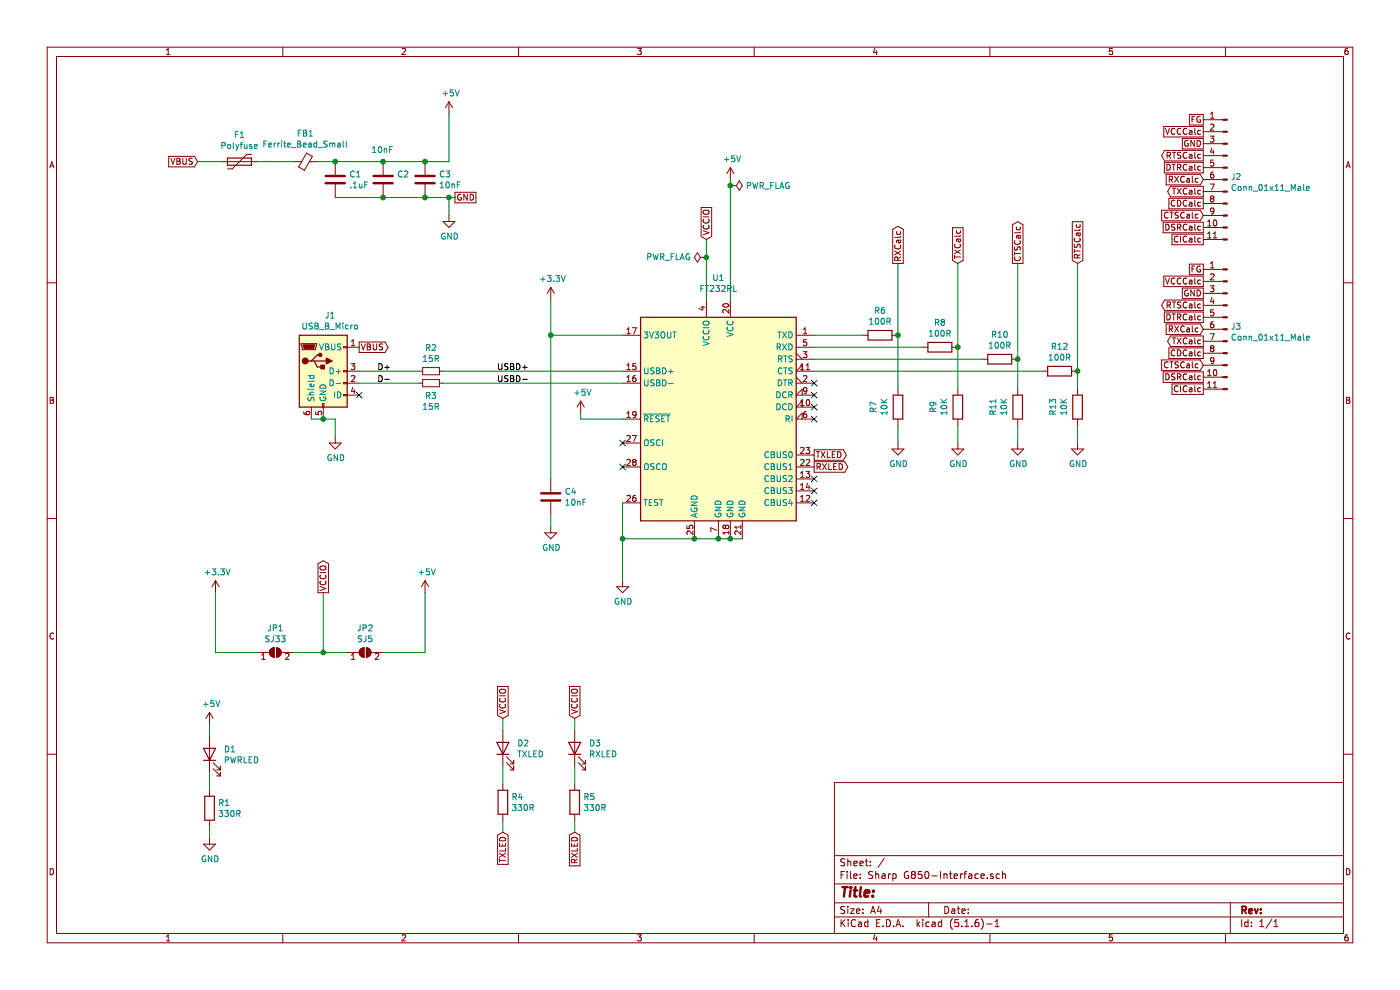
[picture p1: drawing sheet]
EESchema Schematic File Version 4
EELAYER 30 0
EELAYER END
$Descr A4 11693 8268
encoding utf-8
Sheet 1 1
Title ""
Date ""
Rev ""
Comp ""
Comment1 ""
Comment2 ""
Comment3 ""
Comment4 ""
$EndDescr
$Comp
L Interface_USB:FT232RL U1
U 1 1
P 6000 3500
F 0 "U1" H 6000 4681 50  0000 C CNN
F 1 "FT232RL" H 6000 4590 50  0000 C CNN
F 2 "Package_SO:SSOP-28_5.3x10.2mm_P0.65mm" H 7100 2600 50  0001 C CNN
F 3 "https://www.ftdichip.com/Support/Documents/DataSheets/ICs/DS_FT232R.pdf" H 6000 3500 50  0001 C CNN
	1    6000 3500
	1    0    0    -1  
$EndComp
$Comp
L Connector:USB_B_Micro J1
U 1 1
P 2700 3100
F 0 "J1" H 2757 3567 50  0000 C CNN
F 1 "USB_B_Micro" H 2757 3476 50  0000 C CNN
F 2 "Connector_USB:USB_Micro-B_Molex-105017-0001" H 2850 3050 50  0001 C CNN
F 3 "~" H 2850 3050 50  0001 C CNN
	1    2700 3100
	1    0    0    -1  
$EndComp
$Comp
L Device:Polyfuse F1
U 1 1
P 2000 1350
F 0 "F1" V 1775 1350 50  0000 C CNN
F 1 "Polyfuse" V 1866 1350 50  0000 C CNN
F 2 "Resistor_SMD:R_1210_3225Metric_Pad1.42x2.65mm_HandSolder" H 2050 1150 50  0001 L CNN
F 3 "~" H 2000 1350 50  0001 C CNN
	1    2000 1350
	0    1    1    0   
$EndComp
$Comp
L Device:C C1
U 1 1
P 2800 1500
F 0 "C1" H 2915 1546 50  0000 L CNN
F 1 ".1uF" H 2915 1455 50  0000 L CNN
F 2 "Capacitor_SMD:C_0805_2012Metric_Pad1.15x1.40mm_HandSolder" H 2838 1350 50  0001 C CNN
F 3 "~" H 2800 1500 50  0001 C CNN
	1    2800 1500
	1    0    0    -1  
$EndComp
$Comp
L Device:C C2
U 1 1
P 3200 1500
F 0 "C2" H 3315 1546 50  0000 L CNN
F 1 "10nF" H 3100 1750 50  0000 L CNN
F 2 "Capacitor_SMD:C_0805_2012Metric_Pad1.15x1.40mm_HandSolder" H 3238 1350 50  0001 C CNN
F 3 "~" H 3200 1500 50  0001 C CNN
	1    3200 1500
	1    0    0    -1  
$EndComp
$Comp
L Device:C C3
U 1 1
P 3550 1500
F 0 "C3" H 3665 1546 50  0000 L CNN
F 1 "10nF" H 3665 1455 50  0000 L CNN
F 2 "Capacitor_SMD:C_0805_2012Metric_Pad1.15x1.40mm_HandSolder" H 3588 1350 50  0001 C CNN
F 3 "~" H 3550 1500 50  0001 C CNN
	1    3550 1500
	1    0    0    -1  
$EndComp
Wire Wire Line
	2800 1350 3200 1350
Connection ~ 3200 1350
Wire Wire Line
	3200 1350 3550 1350
Wire Wire Line
	3550 1650 3200 1650
Connection ~ 3200 1650
Wire Wire Line
	3200 1650 2800 1650
Text GLabel 3000 2900 2    50   Output ~ 0
VBUS
Text GLabel 1650 1350 0    50   Input ~ 0
VBUS
Wire Wire Line
	3550 1650 3750 1650
Wire Wire Line
	3750 1650 3750 1800
Connection ~ 3550 1650
$Comp
L power:GND #PWR07
U 1 1
P 3750 1800
F 0 "#PWR07" H 3750 1550 50  0001 C CNN
F 1 "GND" H 3755 1627 50  0000 C CNN
F 2 "" H 3750 1800 50  0001 C CNN
F 3 "" H 3750 1800 50  0001 C CNN
	1    3750 1800
	1    0    0    -1  
$EndComp
Wire Wire Line
	3550 1350 3750 1350
Wire Wire Line
	3750 1350 3750 950 
Connection ~ 3550 1350
$Comp
L power:+5V #PWR06
U 1 1
P 3750 950
F 0 "#PWR06" H 3750 800 50  0001 C CNN
F 1 "+5V" H 3765 1123 50  0000 C CNN
F 2 "" H 3750 950 50  0001 C CNN
F 3 "" H 3750 950 50  0001 C CNN
	1    3750 950 
	1    0    0    -1  
$EndComp
Wire Wire Line
	2600 3500 2700 3500
Wire Wire Line
	2800 3500 2800 3650
Connection ~ 2700 3500
Wire Wire Line
	2700 3500 2800 3500
$Comp
L power:GND #PWR04
U 1 1
P 2800 3650
F 0 "#PWR04" H 2800 3400 50  0001 C CNN
F 1 "GND" H 2805 3477 50  0000 C CNN
F 2 "" H 2800 3650 50  0001 C CNN
F 3 "" H 2800 3650 50  0001 C CNN
	1    2800 3650
	1    0    0    -1  
$EndComp
Wire Wire Line
	6200 4500 6100 4500
Wire Wire Line
	5200 4500 5200 4200
Connection ~ 5800 4500
Wire Wire Line
	5800 4500 5200 4500
Connection ~ 6000 4500
Wire Wire Line
	6000 4500 5800 4500
Connection ~ 6100 4500
Wire Wire Line
	6100 4500 6000 4500
Wire Wire Line
	5200 4500 5200 4850
Connection ~ 5200 4500
$Comp
L power:GND #PWR011
U 1 1
P 5200 4850
F 0 "#PWR011" H 5200 4600 50  0001 C CNN
F 1 "GND" H 5205 4677 50  0000 C CNN
F 2 "" H 5200 4850 50  0001 C CNN
F 3 "" H 5200 4850 50  0001 C CNN
	1    5200 4850
	1    0    0    -1  
$EndComp
NoConn ~ 3000 3300
NoConn ~ 5200 3700
NoConn ~ 5200 3900
NoConn ~ 6800 3200
NoConn ~ 6800 3300
NoConn ~ 6800 3400
NoConn ~ 6800 3500
NoConn ~ 6800 4000
NoConn ~ 6800 4100
NoConn ~ 6800 4200
Wire Wire Line
	6100 2500 6100 1550
$Comp
L power:+5V #PWR012
U 1 1
P 6100 1500
F 0 "#PWR012" H 6100 1350 50  0001 C CNN
F 1 "+5V" H 6115 1673 50  0000 C CNN
F 2 "" H 6100 1500 50  0001 C CNN
F 3 "" H 6100 1500 50  0001 C CNN
	1    6100 1500
	1    0    0    -1  
$EndComp
Wire Wire Line
	5900 2500 5900 2150
Wire Wire Line
	5200 2800 4600 2800
Wire Wire Line
	4600 2800 4600 2500
$Comp
L power:+3.3V #PWR08
U 1 1
P 4600 2500
F 0 "#PWR08" H 4600 2350 50  0001 C CNN
F 1 "+3.3V" H 4615 2673 50  0000 C CNN
F 2 "" H 4600 2500 50  0001 C CNN
F 3 "" H 4600 2500 50  0001 C CNN
	1    4600 2500
	1    0    0    -1  
$EndComp
Text GLabel 5900 2000 1    50   Input ~ 0
VCCIO
Text GLabel 2700 4950 1    50   Output ~ 0
VCCIO
$Comp
L Jumper:SolderJumper_2_Open JP2
U 1 1
P 3050 5450
F 0 "JP2" H 3050 5655 50  0000 C CNN
F 1 "SJ5" H 3050 5564 50  0000 C CNN
F 2 "Jumper:SolderJumper-2_P1.3mm_Open_RoundedPad1.0x1.5mm" H 3050 5450 50  0001 C CNN
F 3 "~" H 3050 5450 50  0001 C CNN
	1    3050 5450
	1    0    0    -1  
$EndComp
$Comp
L Jumper:SolderJumper_2_Open JP1
U 1 1
P 2300 5450
F 0 "JP1" H 2300 5655 50  0000 C CNN
F 1 "SJ33" H 2300 5564 50  0000 C CNN
F 2 "Jumper:SolderJumper-2_P1.3mm_Open_RoundedPad1.0x1.5mm" H 2300 5450 50  0001 C CNN
F 3 "~" H 2300 5450 50  0001 C CNN
	1    2300 5450
	1    0    0    -1  
$EndComp
Wire Wire Line
	1800 5450 1800 4950
$Comp
L power:+5V #PWR05
U 1 1
P 3550 4950
F 0 "#PWR05" H 3550 4800 50  0001 C CNN
F 1 "+5V" H 3565 5123 50  0000 C CNN
F 2 "" H 3550 4950 50  0001 C CNN
F 3 "" H 3550 4950 50  0001 C CNN
	1    3550 4950
	1    0    0    -1  
$EndComp
$Comp
L power:+3.3V #PWR03
U 1 1
P 1800 4950
F 0 "#PWR03" H 1800 4800 50  0001 C CNN
F 1 "+3.3V" H 1815 5123 50  0000 C CNN
F 2 "" H 1800 4950 50  0001 C CNN
F 3 "" H 1800 4950 50  0001 C CNN
	1    1800 4950
	1    0    0    -1  
$EndComp
$Comp
L Device:R_Small R2
U 1 1
P 3600 3100
F 0 "R2" V 3404 3100 50  0000 C CNN
F 1 "15R" V 3495 3100 50  0000 C CNN
F 2 "Resistor_SMD:R_0805_2012Metric_Pad1.15x1.40mm_HandSolder" H 3600 3100 50  0001 C CNN
F 3 "~" H 3600 3100 50  0001 C CNN
	1    3600 3100
	0    1    1    0   
$EndComp
$Comp
L Device:R_Small R3
U 1 1
P 3600 3200
F 0 "R3" V 3704 3200 50  0000 C CNN
F 1 "15R" V 3795 3200 50  0000 C CNN
F 2 "Resistor_SMD:R_0805_2012Metric_Pad1.15x1.40mm_HandSolder" H 3600 3200 50  0001 C CNN
F 3 "~" H 3600 3200 50  0001 C CNN
	1    3600 3200
	0    1    1    0   
$EndComp
Wire Wire Line
	3000 3100 3500 3100
Wire Wire Line
	3000 3200 3500 3200
Wire Wire Line
	3700 3100 5200 3100
Wire Wire Line
	3700 3200 5200 3200
$Comp
L Device:LED D1
U 1 1
P 1750 6300
F 0 "D1" V 1789 6182 50  0000 R CNN
F 1 "PWRLED" V 1698 6182 50  0000 R CNN
F 2 "LED_SMD:LED_0805_2012Metric_Pad1.15x1.40mm_HandSolder" H 1750 6300 50  0001 C CNN
F 3 "~" H 1750 6300 50  0001 C CNN
	1    1750 6300
	0    -1   -1   0   
$EndComp
$Comp
L Device:R R1
U 1 1
P 1750 6750
F 0 "R1" H 1820 6796 50  0000 L CNN
F 1 "330R" H 1820 6705 50  0000 L CNN
F 2 "Resistor_SMD:R_0805_2012Metric_Pad1.15x1.40mm_HandSolder" V 1680 6750 50  0001 C CNN
F 3 "~" H 1750 6750 50  0001 C CNN
	1    1750 6750
	1    0    0    -1  
$EndComp
Wire Wire Line
	1750 6450 1750 6600
Wire Wire Line
	1750 6900 1750 7000
Wire Wire Line
	1750 6150 1750 6050
$Comp
L Device:LED D2
U 1 1
P 4200 6250
F 0 "D2" V 4239 6132 50  0000 R CNN
F 1 "TXLED" V 4148 6132 50  0000 R CNN
F 2 "LED_SMD:LED_0805_2012Metric_Pad1.15x1.40mm_HandSolder" H 4200 6250 50  0001 C CNN
F 3 "~" H 4200 6250 50  0001 C CNN
	1    4200 6250
	0    -1   -1   0   
$EndComp
$Comp
L Device:R R4
U 1 1
P 4200 6700
F 0 "R4" H 4270 6746 50  0000 L CNN
F 1 "330R" H 4270 6655 50  0000 L CNN
F 2 "Resistor_SMD:R_0805_2012Metric_Pad1.15x1.40mm_HandSolder" V 4130 6700 50  0001 C CNN
F 3 "~" H 4200 6700 50  0001 C CNN
	1    4200 6700
	1    0    0    -1  
$EndComp
Wire Wire Line
	4200 6400 4200 6550
Wire Wire Line
	4200 6850 4200 6950
Wire Wire Line
	4200 6100 4200 6000
$Comp
L Device:LED D3
U 1 1
P 4800 6250
F 0 "D3" V 4839 6132 50  0000 R CNN
F 1 "RXLED" V 4748 6132 50  0000 R CNN
F 2 "LED_SMD:LED_0805_2012Metric_Pad1.15x1.40mm_HandSolder" H 4800 6250 50  0001 C CNN
F 3 "~" H 4800 6250 50  0001 C CNN
	1    4800 6250
	0    -1   -1   0   
$EndComp
$Comp
L Device:R R5
U 1 1
P 4800 6700
F 0 "R5" H 4870 6746 50  0000 L CNN
F 1 "330R" H 4870 6655 50  0000 L CNN
F 2 "Resistor_SMD:R_0805_2012Metric_Pad1.15x1.40mm_HandSolder" V 4730 6700 50  0001 C CNN
F 3 "~" H 4800 6700 50  0001 C CNN
	1    4800 6700
	1    0    0    -1  
$EndComp
Wire Wire Line
	4800 6400 4800 6550
Wire Wire Line
	4800 6850 4800 6950
Wire Wire Line
	4800 6100 4800 6000
Wire Wire Line
	3550 5450 3200 5450
Wire Wire Line
	2900 5450 2700 5450
Wire Wire Line
	2700 5450 2450 5450
Connection ~ 2700 5450
Wire Wire Line
	2150 5450 1800 5450
$Comp
L power:GND #PWR02
U 1 1
P 1750 7000
F 0 "#PWR02" H 1750 6750 50  0001 C CNN
F 1 "GND" H 1755 6827 50  0000 C CNN
F 2 "" H 1750 7000 50  0001 C CNN
F 3 "" H 1750 7000 50  0001 C CNN
	1    1750 7000
	1    0    0    -1  
$EndComp
$Comp
L power:+5V #PWR01
U 1 1
P 1750 6050
F 0 "#PWR01" H 1750 5900 50  0001 C CNN
F 1 "+5V" H 1765 6223 50  0000 C CNN
F 2 "" H 1750 6050 50  0001 C CNN
F 3 "" H 1750 6050 50  0001 C CNN
	1    1750 6050
	1    0    0    -1  
$EndComp
Text GLabel 6800 3800 2    50   Output ~ 0
TXLED
Text GLabel 6800 3900 2    50   Output ~ 0
RXLED
Text GLabel 4200 6950 3    50   Input ~ 0
TXLED
Text GLabel 4800 6950 3    50   Input ~ 0
RXLED
Text GLabel 4800 6000 1    50   Input ~ 0
VCCIO
Text GLabel 4200 6000 1    50   Input ~ 0
VCCIO
Text GLabel 10050 1200 0    50   UnSpc ~ 0
GND
Text GLabel 10050 1300 0    50   Output ~ 0
RTSCalc
Text GLabel 10050 1500 0    50   Input ~ 0
RXCalc
Text GLabel 10050 1600 0    50   Output ~ 0
TXCalc
Text GLabel 10050 1800 0    50   Input ~ 0
CTSCalc
$Comp
L Device:R R6
U 1 1
P 7350 2800
F 0 "R6" V 7143 2800 50  0000 C CNN
F 1 "100R" V 7234 2800 50  0000 C CNN
F 2 "Resistor_SMD:R_0805_2012Metric_Pad1.15x1.40mm_HandSolder" V 7280 2800 50  0001 C CNN
F 3 "~" H 7350 2800 50  0001 C CNN
	1    7350 2800
	0    1    1    0   
$EndComp
$Comp
L Device:R R8
U 1 1
P 7850 2900
F 0 "R8" V 7643 2900 50  0000 C CNN
F 1 "100R" V 7734 2900 50  0000 C CNN
F 2 "Resistor_SMD:R_0805_2012Metric_Pad1.15x1.40mm_HandSolder" V 7780 2900 50  0001 C CNN
F 3 "~" H 7850 2900 50  0001 C CNN
	1    7850 2900
	0    1    1    0   
$EndComp
$Comp
L Device:R R10
U 1 1
P 8350 3000
F 0 "R10" V 8143 3000 50  0000 C CNN
F 1 "100R" V 8234 3000 50  0000 C CNN
F 2 "Resistor_SMD:R_0805_2012Metric_Pad1.15x1.40mm_HandSolder" V 8280 3000 50  0001 C CNN
F 3 "~" H 8350 3000 50  0001 C CNN
	1    8350 3000
	0    1    1    0   
$EndComp
$Comp
L Device:R R12
U 1 1
P 8850 3100
F 0 "R12" V 8643 3100 50  0000 C CNN
F 1 "100R" V 8734 3100 50  0000 C CNN
F 2 "Resistor_SMD:R_0805_2012Metric_Pad1.15x1.40mm_HandSolder" V 8780 3100 50  0001 C CNN
F 3 "~" H 8850 3100 50  0001 C CNN
	1    8850 3100
	0    1    1    0   
$EndComp
$Comp
L Device:R R7
U 1 1
P 7500 3400
F 0 "R7" V 7293 3400 50  0000 C CNN
F 1 "10K" V 7384 3400 50  0000 C CNN
F 2 "Resistor_SMD:R_0805_2012Metric_Pad1.15x1.40mm_HandSolder" V 7430 3400 50  0001 C CNN
F 3 "~" H 7500 3400 50  0001 C CNN
	1    7500 3400
	1    0    0    -1  
$EndComp
$Comp
L Device:R R9
U 1 1
P 8000 3400
F 0 "R9" V 7793 3400 50  0000 C CNN
F 1 "10K" V 7884 3400 50  0000 C CNN
F 2 "Resistor_SMD:R_0805_2012Metric_Pad1.15x1.40mm_HandSolder" V 7930 3400 50  0001 C CNN
F 3 "~" H 8000 3400 50  0001 C CNN
	1    8000 3400
	1    0    0    -1  
$EndComp
$Comp
L Device:R R11
U 1 1
P 8500 3400
F 0 "R11" V 8293 3400 50  0000 C CNN
F 1 "10K" V 8384 3400 50  0000 C CNN
F 2 "Resistor_SMD:R_0805_2012Metric_Pad1.15x1.40mm_HandSolder" V 8430 3400 50  0001 C CNN
F 3 "~" H 8500 3400 50  0001 C CNN
	1    8500 3400
	1    0    0    -1  
$EndComp
$Comp
L Device:R R13
U 1 1
P 9000 3400
F 0 "R13" V 8793 3400 50  0000 C CNN
F 1 "10K" V 8884 3400 50  0000 C CNN
F 2 "Resistor_SMD:R_0805_2012Metric_Pad1.15x1.40mm_HandSolder" V 8930 3400 50  0001 C CNN
F 3 "~" H 9000 3400 50  0001 C CNN
	1    9000 3400
	1    0    0    -1  
$EndComp
Wire Wire Line
	7500 3250 7500 2800
Connection ~ 7500 2800
Wire Wire Line
	7500 2800 7500 2200
Wire Wire Line
	8000 3250 8000 2900
Connection ~ 8000 2900
Wire Wire Line
	8000 2900 8000 2200
Wire Wire Line
	8500 3250 8500 3000
Connection ~ 8500 3000
Wire Wire Line
	8500 3000 8500 2200
Wire Wire Line
	9000 3250 9000 3100
Connection ~ 9000 3100
Wire Wire Line
	9000 3100 9000 2200
Wire Wire Line
	6800 2800 7200 2800
Wire Wire Line
	6800 2900 7700 2900
Wire Wire Line
	6800 3000 8200 3000
Wire Wire Line
	6800 3100 8700 3100
Wire Wire Line
	7500 3550 7500 3700
Wire Wire Line
	8000 3550 8000 3700
Wire Wire Line
	8500 3550 8500 3700
Wire Wire Line
	9000 3550 9000 3700
$Comp
L power:GND #PWR013
U 1 1
P 7500 3700
F 0 "#PWR013" H 7500 3450 50  0001 C CNN
F 1 "GND" H 7505 3527 50  0000 C CNN
F 2 "" H 7500 3700 50  0001 C CNN
F 3 "" H 7500 3700 50  0001 C CNN
	1    7500 3700
	1    0    0    -1  
$EndComp
$Comp
L power:GND #PWR014
U 1 1
P 8000 3700
F 0 "#PWR014" H 8000 3450 50  0001 C CNN
F 1 "GND" H 8005 3527 50  0000 C CNN
F 2 "" H 8000 3700 50  0001 C CNN
F 3 "" H 8000 3700 50  0001 C CNN
	1    8000 3700
	1    0    0    -1  
$EndComp
$Comp
L power:GND #PWR015
U 1 1
P 8500 3700
F 0 "#PWR015" H 8500 3450 50  0001 C CNN
F 1 "GND" H 8505 3527 50  0000 C CNN
F 2 "" H 8500 3700 50  0001 C CNN
F 3 "" H 8500 3700 50  0001 C CNN
	1    8500 3700
	1    0    0    -1  
$EndComp
$Comp
L power:GND #PWR016
U 1 1
P 9000 3700
F 0 "#PWR016" H 9000 3450 50  0001 C CNN
F 1 "GND" H 9005 3527 50  0000 C CNN
F 2 "" H 9000 3700 50  0001 C CNN
F 3 "" H 9000 3700 50  0001 C CNN
	1    9000 3700
	1    0    0    -1  
$EndComp
Text GLabel 7500 2200 1    50   Output ~ 0
RXCalc
Text GLabel 8000 2200 1    50   Input ~ 0
TXCalc
Text GLabel 8500 2200 1    50   Output ~ 0
CTSCalc
Text GLabel 9000 2200 1    50   Input ~ 0
RTSCalc
Wire Wire Line
	4600 2800 4600 4000
Connection ~ 4600 2800
$Comp
L Device:C C4
U 1 1
P 4600 4150
F 0 "C4" H 4715 4196 50  0000 L CNN
F 1 "10nF" H 4715 4105 50  0000 L CNN
F 2 "Capacitor_SMD:C_0805_2012Metric_Pad1.15x1.40mm_HandSolder" H 4638 4000 50  0001 C CNN
F 3 "~" H 4600 4150 50  0001 C CNN
	1    4600 4150
	1    0    0    -1  
$EndComp
Wire Wire Line
	4600 4300 4600 4400
$Comp
L power:GND #PWR09
U 1 1
P 4600 4400
F 0 "#PWR09" H 4600 4150 50  0001 C CNN
F 1 "GND" H 4605 4227 50  0000 C CNN
F 2 "" H 4600 4400 50  0001 C CNN
F 3 "" H 4600 4400 50  0001 C CNN
	1    4600 4400
	1    0    0    -1  
$EndComp
Wire Wire Line
	5200 3500 4850 3500
Wire Wire Line
	4850 3500 4850 3450
$Comp
L power:+5V #PWR010
U 1 1
P 4850 3450
F 0 "#PWR010" H 4850 3300 50  0001 C CNN
F 1 "+5V" H 4865 3623 50  0000 C CNN
F 2 "" H 4850 3450 50  0001 C CNN
F 3 "" H 4850 3450 50  0001 C CNN
	1    4850 3450
	1    0    0    -1  
$EndComp
$Comp
L Connector:Conn_01x11_Male J2
U 1 1
P 10250 1500
F 0 "J2" H 10222 1524 50  0000 R CNN
F 1 "Conn_01x11_Male" H 10222 1433 50  0000 R CNN
F 2 "Connector_PinHeader_2.54mm:PinHeader_1x11_P2.54mm_Horizontal" H 10250 1500 50  0001 C CNN
F 3 "~" H 10250 1500 50  0001 C CNN
	1    10250 1500
	-1   0    0    -1  
$EndComp
Wire Wire Line
	3800 1650 3750 1650
Connection ~ 3750 1650
Text GLabel 3800 1650 2    50   UnSpc ~ 0
GND
Wire Wire Line
	3550 4950 3550 5450
Wire Wire Line
	2700 4950 2700 5450
Wire Wire Line
	1650 1350 1850 1350
$Comp
L power:PWR_FLAG #FLG0101
U 1 1
P 6100 1550
F 0 "#FLG0101" H 6100 1625 50  0001 C CNN
F 1 "PWR_FLAG" V 6100 1678 50  0000 L CNN
F 2 "" H 6100 1550 50  0001 C CNN
F 3 "~" H 6100 1550 50  0001 C CNN
	1    6100 1550
	0    1    1    0   
$EndComp
Connection ~ 6100 1550
Wire Wire Line
	6100 1550 6100 1500
$Comp
L power:PWR_FLAG #FLG0102
U 1 1
P 5900 2150
F 0 "#FLG0102" H 5900 2225 50  0001 C CNN
F 1 "PWR_FLAG" V 5900 2277 50  0000 L CNN
F 2 "" H 5900 2150 50  0001 C CNN
F 3 "~" H 5900 2150 50  0001 C CNN
	1    5900 2150
	0    -1   -1   0   
$EndComp
Connection ~ 5900 2150
Wire Wire Line
	5900 2150 5900 2000
Text GLabel 10050 2450 0    50   UnSpc ~ 0
GND
Text GLabel 10050 2550 0    50   Output ~ 0
RTSCalc
Text GLabel 10050 2750 0    50   Input ~ 0
RXCalc
Text GLabel 10050 2850 0    50   Output ~ 0
TXCalc
Text GLabel 10050 3050 0    50   Input ~ 0
CTSCalc
$Comp
L Device:Ferrite_Bead_Small FB1
U 1 1
P 2550 1350
F 0 "FB1" V 2313 1350 50  0000 C CNN
F 1 "Ferrite_Bead_Small" V 2404 1350 50  0000 C CNN
F 2 "Inductor_SMD:L_0805_2012Metric_Pad1.15x1.40mm_HandSolder" V 2480 1350 50  0001 C CNN
F 3 "~" H 2550 1350 50  0001 C CNN
	1    2550 1350
	0    1    1    0   
$EndComp
Wire Wire Line
	2150 1350 2450 1350
Wire Wire Line
	2650 1350 2800 1350
Connection ~ 2800 1350
Text Label 3150 3100 0    50   ~ 0
D+
Text Label 3150 3200 0    50   ~ 0
D-
Text Label 4150 3100 0    50   ~ 0
USBD+
Text Label 4150 3200 0    50   ~ 0
USBD-
$Comp
L Connector:Conn_01x11_Male J3
U 1 1
P 10250 2750
F 0 "J3" H 10222 2774 50  0000 R CNN
F 1 "Conn_01x11_Male" H 10222 2683 50  0000 R CNN
F 2 "Connector_PinHeader_2.54mm:PinHeader_1x11_P2.54mm_Vertical" H 10250 2750 50  0001 C CNN
F 3 "~" H 10250 2750 50  0001 C CNN
	1    10250 2750
	-1   0    0    -1  
$EndComp
Text GLabel 10050 1000 0    50   UnSpc ~ 0
FG
Text GLabel 10050 1100 0    50   UnSpc ~ 0
VCCCalc
Text GLabel 10050 1400 0    50   UnSpc ~ 0
DTRCalc
Text GLabel 10050 1700 0    50   UnSpc ~ 0
CDCalc
Text GLabel 10050 1900 0    50   UnSpc ~ 0
DSRCalc
Text GLabel 10050 2000 0    50   UnSpc ~ 0
CICalc
Text GLabel 10050 2250 0    50   UnSpc ~ 0
FG
Text GLabel 10050 2350 0    50   UnSpc ~ 0
VCCCalc
Text GLabel 10050 2650 0    50   UnSpc ~ 0
DTRCalc
Text GLabel 10050 2950 0    50   UnSpc ~ 0
CDCalc
Text GLabel 10050 3150 0    50   UnSpc ~ 0
DSRCalc
Text GLabel 10050 3250 0    50   UnSpc ~ 0
CICalc
$EndSCHEMATC
